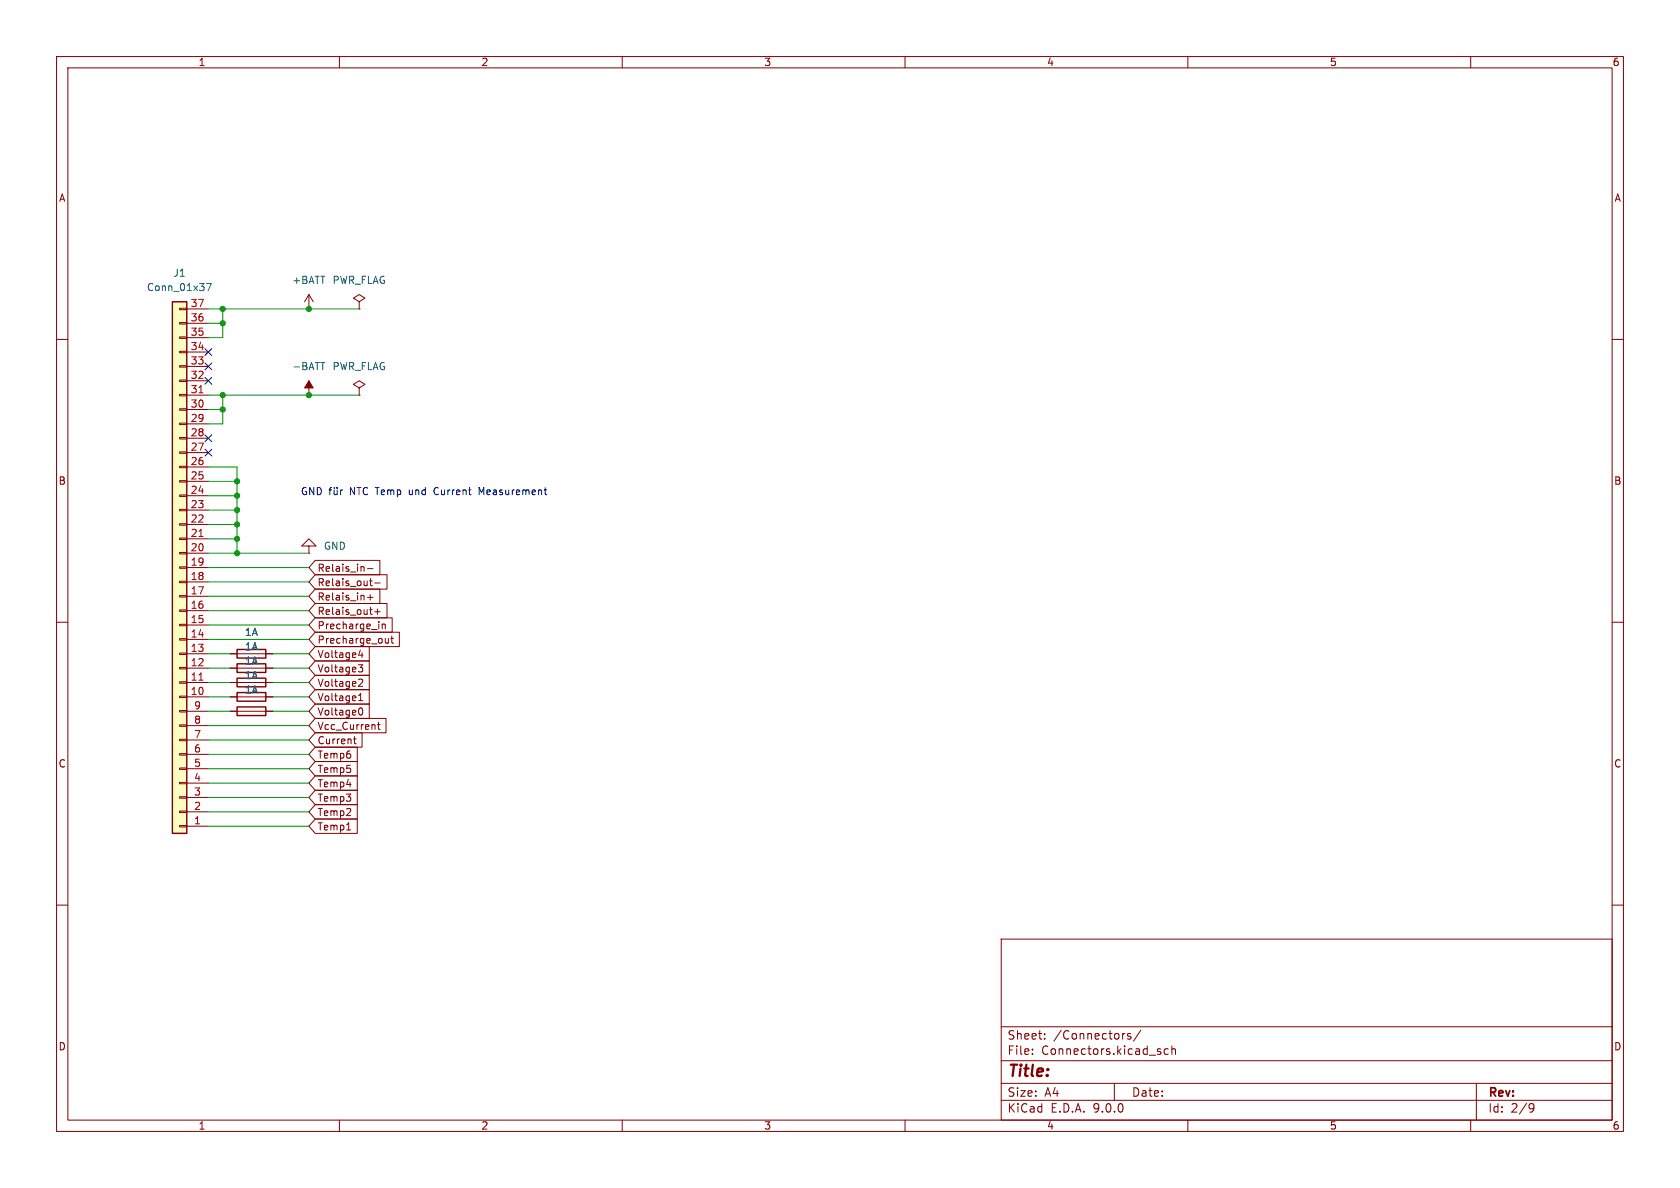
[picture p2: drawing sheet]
<svg xmlns="http://www.w3.org/2000/svg" width="297mm" height="210mm" viewBox="0 0 297 210" stroke-linecap="round" stroke-linejoin="round" font-family="sans-serif">
<g fill="none" stroke="#840000" stroke-width=".18">
<path d="M10 10h277v190h-277zM12 12h273v186h-273zM60 10v2M110 10v2M160 10v2M210 10v2M260 10v2M10 60h2M285 60h2M10 110h2M40.6 115.6h7.7M40.6 118.1h7.7"/>
<path d="M285 110h2M40.6 125.7h7.7M40.6 123.2h7.7M40.6 120.7h7.7M10 160h2M177 166h108v32h-108zM285 160h2M60 198v2M110 198v2M160 198v2M177 194.5h108M177 191.5h108"/>
<path d="M177 187.5h108M177 181.5h108M182.5 186.3v.1M182.5 185.5v.1M184.7 183.6v.1M184.7 182.8v.1M197 191.5v3M198.7 182.7h.2M199.9 182.8l-.4-.1-.2 .2 .1 .2 .5 .2v.3h-.6M201.7 182.1l-1.3 2M205.2 186v.3M206.5 185.5l-.4-.1-.3 .3v.4l.2 .2h.5"/>
<path d="M207.2 185.5l.2-.1 .3 .1 .1 .9M207.2 184.9v1.5M210 198v2M260 198v2M261 191.5v6.5M270.6 195.1l.5 .1a.99 .99 0 0 1-.4 1.4h-.2M271.2 195.7l-.3 .3h-.3"/>
</g>
<path d="M41.9 114.8h5.1v1.5h-5.1zM41.9 117.3h5.1v1.6h-5.1zM41.9 119.9h5.1v1.5h-5.1zM41.9 125h5.1v1.5h-5.1zM41.9 122.4h5.1v1.6h-5.1z" fill="none" stroke="#840000" stroke-width=".25"/>
<path d="M30.5 53.3h2.5v94h-2.5z" fill="#ffffc2"/>
<path d="M30.5 53.3h2.5v94h-2.5z" fill="none" stroke="#840000" stroke-width=".25"/>
<g fill="none" stroke="#840000" stroke-width=".18">
<path d="M31.7 59.6h1.3v.2h-1.3zM31.7 57h1.3v.3h-1.3zM31.7 54.5h1.3v.2h-1.3zM33 59.7h3.8M33 57.2h3.8M33 54.6h3.8M54.6 54.6h.1M54.6 52.1l-.8 1.2M54.6 52.1l.8 1.2M54.6 52.1v2.5M63.5 53.3l1-.6-1-.6-1 .6 1 .6v1.3M63.5 54.6h.1"/>
<path d="M31.7 79.9h1.3v.2h-1.3zM31.7 77.3h1.3v.3h-1.3zM31.7 74.8h1.3v.3h-1.3zM31.7 72.3h1.3v.2h-1.3zM31.7 69.7h1.3v.3h-1.3zM31.7 67.2h1.3v.2h-1.3zM31.7 64.6h1.3v.3h-1.3zM31.7 62.1h1.3v.3h-1.3zM33 77.5h3.8M33 74.9h3.8M33 72.4h3.8M33 69.9h3.8"/>
<path d="M33 67.3h3.8M33 64.8h3.8M33 62.2h3.8M54.6 69.9h.1M54.6 67.3v2.6M63.5 68.6l1-.7-1-.6-1 .6 1 .7v1.3M63.5 69.9h.1M31.7 97.7h1.3v.2h-1.3zM31.7 95.1h1.3v.3h-1.3zM31.7 92.6h1.3v.2h-1.3zM31.7 90h1.3v.3h-1.3zM31.7 87.5h1.3v.3h-1.3z"/>
<path d="M31.7 85h1.3v.2h-1.3zM31.7 82.4h1.3v.3h-1.3zM33 97.8h3.8M33 95.3h3.8M33 92.7h3.8M33 90.2h3.8M33 87.6h3.8M33 85.1h3.8M33 82.6h3.8M33 80h3.8M54.6 96.5h1.3l-1.3-1.2-1.3 1.2h1.3v1.3M54.6 97.8h.1"/>
<path d="M55.7 99.1h11.5v2.5h-11.5l-1.1-1.3zM31.7 118h1.3v.2h-1.3zM31.7 115.4h1.3v.3h-1.3zM31.7 112.9h1.3v.3h-1.3zM31.7 110.4h1.3v.2h-1.3zM31.7 107.8h1.3v.3h-1.3zM31.7 105.3h1.3v.2h-1.3zM31.7 102.7h1.3v.3h-1.3zM31.7 100.2h1.3v.3h-1.3zM33 118.1h3.8M33 115.6h3.8M33 113h3.8"/>
<path d="M33 110.5h3.8M33 108h3.8M33 105.4h3.8M33 102.9h3.8M33 100.3h3.8M40.6 118.1h1.3M40.6 115.6h1.3M47 118.1h1.3M47 115.6h1.3M55.7 116.8h9.6v2.6h-9.6l-1.1-1.3zM55.7 114.3h9.6v2.5h-9.6l-1.1-1.2zM55.7 109.2h13.6v2.6h-13.6l-1.1-1.3z"/>
<path d="M55.7 111.8h14.9v2.5h-14.9l-1.1-1.3zM55.7 119.4h9.6v2.5h-9.6l-1.1-1.2zM55.7 101.6h12.7v2.5h-12.7l-1.1-1.2zM55.7 104.1h11.5v2.6h-11.5l-1.1-1.3zM55.7 106.7h12.7v2.5h-12.7l-1.1-1.2zM63.3 117.5h.8l-.4 .5 .4 .1v.4l-.2 .3h-.4M63.7 114.9l-.3 .9h.8M64 115.4v.8M65 100.5h.9M65 105.6h.9M65.3 102.7h.5M65.5 105.1v1"/>
<path d="M65.5 103.4l.3 .1M66.2 103.1h1M66.2 108.1h1M66.7 107.7v.9M67.6 110.3v.9M67.6 110.4l.2-.1 .3 .1v.8M68.7 112.9v.8M68.7 113.6l-.2 .1-.3-.1M69.1 112.9h.5M69.3 112.4v1.1l.3 .2M31.7 138.3h1.3v.3h-1.3zM31.7 135.8h1.3v.2h-1.3z"/>
<path d="M31.7 133.2h1.3v.3h-1.3zM31.7 130.7h1.3v.2h-1.3zM31.7 128.1h1.3v.3h-1.3zM31.7 125.6h1.3v.3h-1.3zM31.7 123.1h1.3v.2h-1.3zM31.7 120.5h1.3v.3h-1.3zM33 138.4h3.8M33 135.9h3.8M33 133.4h3.8M33 130.8h3.8M33 128.3h3.8M33 125.7h3.8"/>
<path d="M33 123.2h3.8M33 120.7h3.8M40.6 125.7h1.3M40.6 123.2h1.3M40.6 120.7h1.3M47 125.7h1.3M47 123.2h1.3M47 120.7h1.3M55.7 124.5h9.6v2.5h-9.6l-1.1-1.3zM55.7 139.7h7.5v2.5h-7.5l-1.1-1.2zM55.7 137.2h7.5v2.5h-7.5l-1.1-1.3zM55.7 134.6h7.5v2.6h-7.5l-1.1-1.3z"/>
<path d="M55.7 127h12.5v2.5h-12.5l-1.1-1.2zM55.7 129.5h8.3v2.6h-8.3l-1.1-1.3zM55.7 132.1h7.5v2.5h-7.5l-1.1-1.2zM55.7 121.9h9.6v2.6h-9.6l-1.1-1.3zM62.5 130.6h.5M62.7 130.2v1.1l.3 .2M63.4 123.9h.7M63.4 123l.4-.4v1.3M63.5 120.1h.4l.2 .3-.8 .9h.8M63.5 125.3l.2-.2a.68 .68 0 0 1 .4 .7 .68 .68 0 0 1-.4 .6l-.2-.1M66.7 128.1h.5M66.9 127.7v1.1l.3 .1"/>
<path d="M31.7 145.9h1.3v.3h-1.3zM31.7 143.4h1.3v.2h-1.3zM31.7 140.8h1.3v.3h-1.3zM33 146.1h3.8M33 143.5h3.8M33 141h3.8M55.7 142.2h7.5v2.6h-7.5l-1.1-1.3zM55.7 144.8h7.5v2.5h-7.5l-1.1-1.2zM61.3 146.7h.7"/>
</g>
<path d="M35.2 69.4h.7M35.2 94.8h.7M35.2 120.2h.7" fill="none" stroke="#a90000" stroke-width=".18"/>
<path d="M36.5 50.1h.8l-.5 1.3M56.7 64.1h.7" fill="none" stroke="#006464" stroke-width=".18"/>
<path d="M54.6 67.3l.8 1.3h-1.6z" fill="#840000" stroke="#840000" stroke-width=".18"/>
<g fill="none" stroke="#009600" stroke-width=".18">
<path d="M36.8 54.6h26.7M36.8 57.2h2.6M39.4 54.6v5.1h-2.6M36.8 69.9h26.7M36.8 72.4h2.6M39.4 69.9v5h-2.6M36.8 90.2h5.1M36.8 92.7h5.1M36.8 87.6h5.1M36.8 82.6h5.1v15.2M36.8 97.8h17.8M36.8 85.1h5.1"/>
<path d="M36.8 95.3h5.1M36.8 110.5h17.8M36.8 108h17.8M36.8 118.1h3.8M36.8 115.6h3.8M36.8 105.4h17.8M36.8 100.3h17.8M36.8 102.9h17.8M36.8 113h17.8M48.3 118.1h6.3M48.3 115.6h6.3M36.8 135.9h17.8"/>
<path d="M36.8 133.4h17.8M36.8 138.4h17.8M36.8 125.7h3.8M36.8 120.7h3.8M36.8 130.8h17.8M36.8 123.2h3.8M36.8 128.3h17.8M48.3 125.7h6.3M48.3 120.7h6.3M48.3 123.2h6.3M36.8 146.1h17.8M36.8 143.5h17.8"/>
<path d="M36.8 141h17.8"/>
</g>
<path d="M36.2 79.4l1.2 1.2M36.2 61.6l1.2 1.2M36.2 66.7l1.2 1.2M36.2 64.2l1.2 1.2M36.2 76.9l1.2 1.2M37.4 79.4l-1.2 1.2M37.4 61.6l-1.2 1.2M37.4 66.7l-1.2 1.2M37.4 64.2l-1.2 1.2M37.4 76.9l-1.2 1.2" fill="none" stroke="#000084" stroke-width=".18"/>
<g fill="none" stroke="#0000c2" stroke-width=".18">
<path d="M54.2 86.2a.59 .59 0 0 0-.8 .6 .59 .59 0 0 0 .8 .6v-.5h-.2M55.5 86.2v1.3l-.7-1.3v1.3M56.1 86.2a.64 .64 0 0 1 .7 .6 .64 .64 0 0 1-.7 .7zM58.1 86.6h.5M58.6 86.2l-.3 .2v1.1M59.1 86.6v.8l.3 .1 .2-.2M59.1 86.2v.1M59.6 86.2v.1M59.6 86.6v.9M60.2 86.6v.9M60.6 86.6l-.4 .2M77 86.2l-.3 .5 .3 .7"/>
<path d="M85.1 87.1l-.4-.9v1.3"/>
</g>
<g fill="#009600" stroke="#009600" stroke-width=".18">
<circle cx="54.6" cy="69.9" r=".46"/>
<circle cx="41.9" cy="90.2" r=".46"/>
<circle cx="41.9" cy="87.6" r=".46"/>
<circle cx="39.4" cy="72.4" r=".46"/>
<circle cx="41.9" cy="92.7" r=".46"/>
<circle cx="41.9" cy="95.3" r=".46"/>
<circle cx="41.9" cy="97.8" r=".46"/>
<circle cx="41.9" cy="85.1" r=".46"/>
<circle cx="54.6" cy="54.6" r=".46"/>
<circle cx="39.4" cy="69.9" r=".46"/>
<circle cx="39.4" cy="57.2" r=".46"/>
<circle cx="39.4" cy="54.6" r=".46"/>
</g>
<text font-size="2.8" fill="#840000" x="178" y="190.9">Title:</text>
<g font-size="2.1" fill="#840000">
<text x="178" y="184">Sheet:</text>
<text x="186.2" y="184">/Connectors/</text>
<text x="178" y="186.7">File:</text>
<text x="184.1" y="186.7">Connectors.kicad_sch</text>
<text x="178" y="196.9">KiCad</text>
<text x="178" y="194.1">Size:</text>
<text x="184.7" y="194.1">A4</text>
<text x="185.7" y="196.9">E.D.A.</text>
<text x="193.3" y="196.9">9.0.0</text>
<text x="200" y="194.1">Date:</text>
<text x="263" y="194.3">Rev:</text>
<text x="263" y="196.9">Id:</text>
<text x="267.1" y="196.9">2/9</text>
</g>
<g font-size="1.8" fill="#840000">
<text x="35" y="11.9">1</text>
<text x="85" y="11.9">2</text>
<text x="135" y="11.9">3</text>
<text x="185" y="11.9">4</text>
<text x="235" y="11.9">5</text>
<text x="285" y="11.9">6</text>
<text x="10.3" y="35.9">A</text>
<text x="285.3" y="35.9">A</text>
<text x="10.3" y="85.9">B</text>
<text x="285.3" y="85.9">B</text>
<text x="56" y="101.3">Relais_in-</text>
<text x="56" y="103.8">Relais_out-</text>
<text x="56" y="106.4">Relais_in+</text>
<text x="56" y="111.4">Precharge_in</text>
<text x="56" y="114">Precharge_out</text>
<text x="56" y="108.9">Relais_out+</text>
<text x="56" y="119.1">Voltage3</text>
<text x="56" y="116.5">Voltage4</text>
<text x="56" y="124.1">Voltage1</text>
<text x="56" y="121.6">Voltage2</text>
<text x="56" y="126.7">Voltage0</text>
<text x="56" y="129.2">Vcc_Current</text>
<text x="56" y="131.8">Current</text>
<text x="10.3" y="135.9">C</text>
<text x="56" y="136.8">Temp5</text>
<text x="56" y="134.3">Temp6</text>
<text x="285.3" y="135.9">C</text>
<text x="56" y="141.9">Temp3</text>
<text x="56" y="139.4">Temp4</text>
<text x="56" y="144.5">Temp2</text>
<text x="56" y="147">Temp1</text>
<text x="10.3" y="185.9">D</text>
<text x="285.3" y="185.9">D</text>
<text x="35" y="199.9">1</text>
<text x="85" y="199.9">2</text>
<text x="135" y="199.9">3</text>
<text x="185" y="199.9">4</text>
<text x="235" y="199.9">5</text>
<text x="285" y="199.9">6</text>
</g>
<g font-size="1.8" fill="#006464">
<text x="25.9" y="51.7">Conn_01x37</text>
<text x="30.6" y="49.1">J1</text>
<text x="51.6" y="50.4">+BATT</text>
<text x="58.7" y="50.4">PWR_FLAG</text>
<text x="51.6" y="65.6">-BATT</text>
<text x="58.7" y="65.6">PWR_FLAG</text>
<text x="57.2" y="97.4">GND</text>
<text x="43.2" y="112.6">1A</text>
<text x="43.2" y="115.2">1A</text>
<text x="43.2" y="117.7">1A</text>
<text x="43.2" y="122.8">1A</text>
<text x="43.2" y="120.2">1A</text>
</g>
<g font-size="1.8" fill="#a90000">
<text x="33.6" y="59.4">35</text>
<text x="33.6" y="56.9">36</text>
<text x="33.6" y="54.4">37</text>
<text x="33.6" y="64.5">33</text>
<text x="33.6" y="62">34</text>
<text x="33.6" y="69.6">31</text>
<text x="33.6" y="67.1">32</text>
<text x="33.6" y="77.2">28</text>
<text x="33.6" y="74.7">29</text>
<text x="33.6" y="72.1">30</text>
<text x="33.6" y="82.3">26</text>
<text x="33.6" y="79.8">27</text>
<text x="33.6" y="89.9">23</text>
<text x="33.6" y="87.4">24</text>
<text x="33.6" y="84.8">25</text>
<text x="33.6" y="95">21</text>
<text x="33.6" y="92.5">22</text>
<text x="33.6" y="100.1">19</text>
<text x="33.6" y="97.5">20</text>
<text x="33.6" y="107.7">16</text>
<text x="33.6" y="105.2">17</text>
<text x="33.6" y="102.6">18</text>
<text x="33.6" y="112.8">14</text>
<text x="33.6" y="110.2">15</text>
<text x="33.6" y="117.9">12</text>
<text x="33.6" y="115.3">13</text>
<text x="33.6" y="122.9">10</text>
<text x="33.6" y="120.4">11</text>
<text x="34.2" y="125.5">9</text>
<text x="34.2" y="130.6">7</text>
<text x="34.2" y="128">8</text>
<text x="34.2" y="135.6">5</text>
<text x="34.2" y="133.1">6</text>
<text x="34.2" y="143.3">2</text>
<text x="34.2" y="140.7">3</text>
<text x="34.2" y="138.2">4</text>
<text x="34.2" y="145.8">1</text>
</g>
<g font-size="1.8" fill="#0000c2">
<text x="62" y="87.7">NTC Temp</text>
<text x="72.8" y="87.7">und</text>
<text x="77.4" y="87.7">Current</text>
<text x="85.5" y="87.7">Measurement</text>
</g>
</svg>
